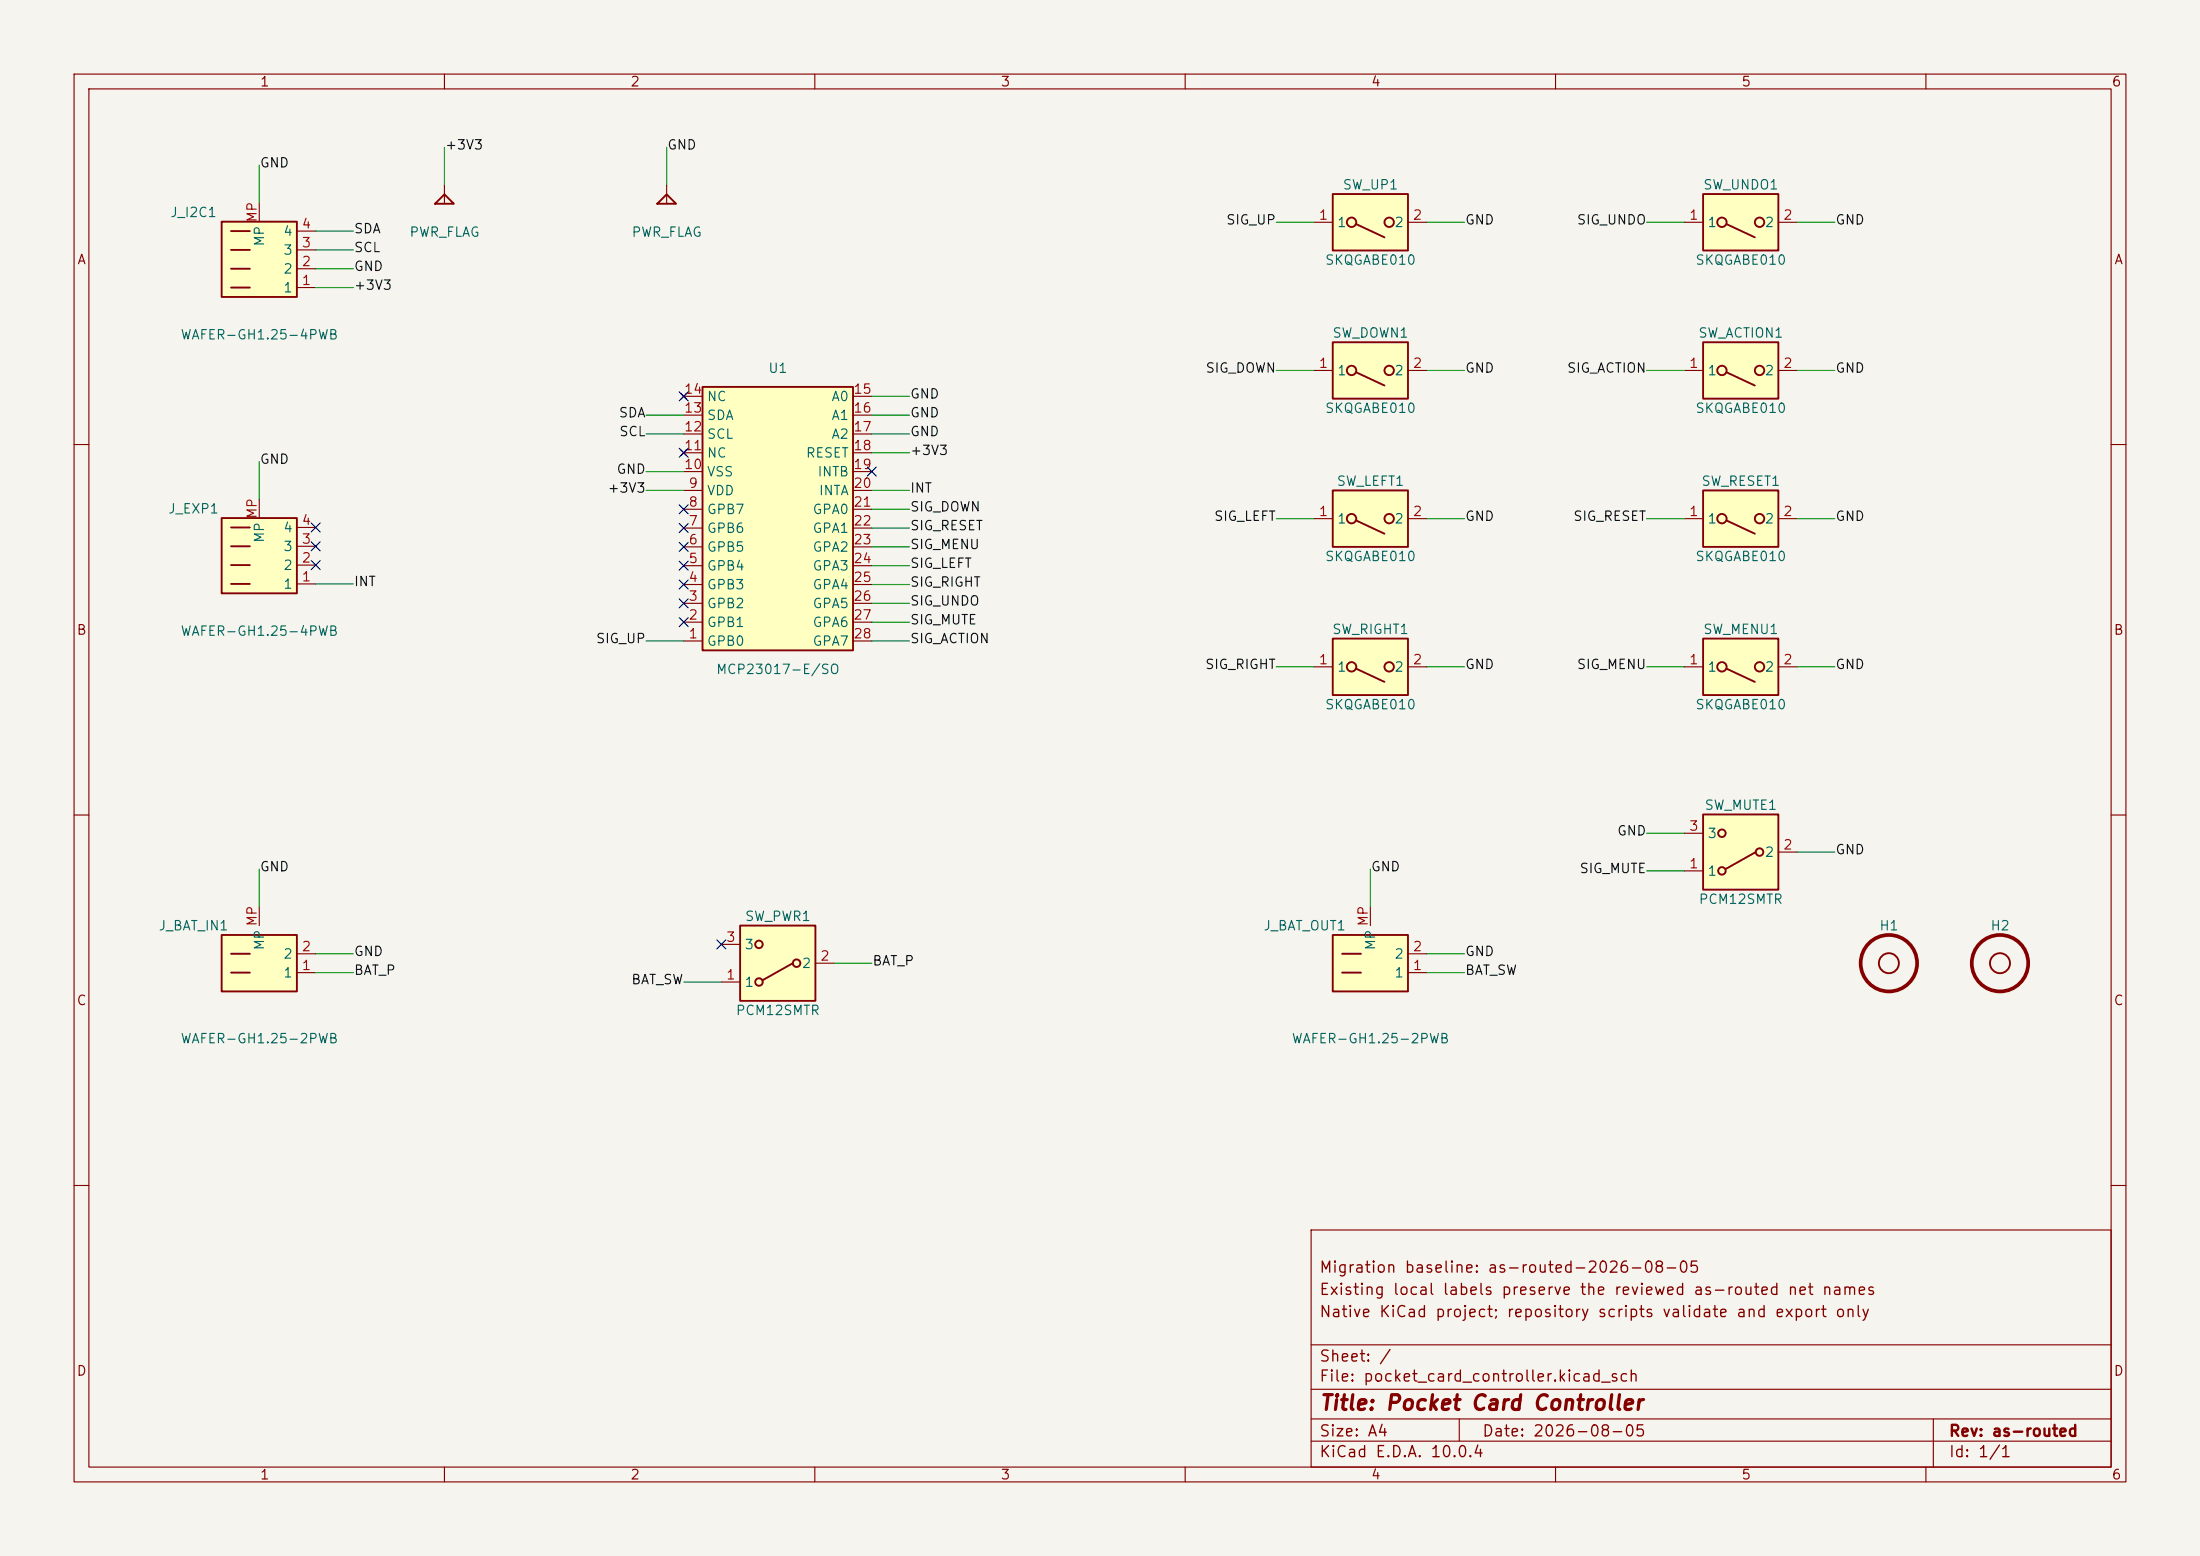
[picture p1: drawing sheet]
(kicad_sch
 (version 20260306)
 (generator "eeschema")
 (generator_version "10.0")
 (paper "A4")
 (title_block
  (title "Pocket Card Controller")
  (date "2026-08-05")
  (rev "as-routed")
  (comment 1 "Deterministically generated from schematic/connectivity.json")
  (comment 2 "A4 landscape; local labels connect repeated net names")
  (comment 3 "Canonical revision: as-routed-2026-08-05"))
 (lib_symbols
  (symbol "PocketCard:JST2" (exclude_from_sim no) (in_bom yes) (on_board yes)
   (in_pos_files yes)
   (duplicate_pin_numbers_are_jumpers no)
   (property "Reference" "J" (at -8.89 -5.08 0) (show_name no) (do_not_autoplace no) (effects (font (size 1.27 1.27))))
   (property "Value" "JST2" (at 0 10.16 0) (show_name no) (do_not_autoplace no) (effects (font (size 1.27 1.27))))
   (property "Footprint" "" (at 0 0 0) (show_name no) (do_not_autoplace no) (hide yes) (effects (font (size 1.27 1.27))))
   (property "Datasheet" "" (at 0 0 0) (show_name no) (do_not_autoplace no) (hide yes) (effects (font (size 1.27 1.27))))
   (property "Description" "" (at 0 0 0) (show_name no) (do_not_autoplace no) (hide yes) (effects (font (size 1.27 1.27))))
   (symbol "JST2_0_1"
    (rectangle (start -5.08 -3.81) (end 5.08 3.81) (stroke (width 0.254) (type default)) (fill (type background)))
    (polyline (pts (xy -3.81 1.27) (xy -1.27 1.27)) (stroke (width 0.254) (type default)) (fill (type none)))
    (polyline (pts (xy -3.81 -1.27) (xy -1.27 -1.27)) (stroke (width 0.254) (type default)) (fill (type none))))
   (symbol "JST2_1_1"
    (pin passive line (at 7.62 -1.27 180) (length 2.54) (name "1" (effects (font (size 1.27 1.27)))) (number "1" (effects (font (size 1.27 1.27)))))
    (pin passive line (at 7.62 1.27 180) (length 2.54) (name "2" (effects (font (size 1.27 1.27)))) (number "2" (effects (font (size 1.27 1.27)))))
    (pin passive line (at 0 7.62 270) (length 2.54) (name "MP" (effects (font (size 1.27 1.27)))) (number "MP" (effects (font (size 1.27 1.27))))))
   (embedded_fonts no))
  (symbol "PocketCard:JST4" (exclude_from_sim no) (in_bom yes) (on_board yes)
   (in_pos_files yes)
   (duplicate_pin_numbers_are_jumpers no)
   (property "Reference" "J" (at -8.89 -6.35 0) (show_name no) (do_not_autoplace no) (effects (font (size 1.27 1.27))))
   (property "Value" "JST4" (at 0 10.16 0) (show_name no) (do_not_autoplace no) (effects (font (size 1.27 1.27))))
   (property "Footprint" "" (at 0 0 0) (show_name no) (do_not_autoplace no) (hide yes) (effects (font (size 1.27 1.27))))
   (property "Datasheet" "" (at 0 0 0) (show_name no) (do_not_autoplace no) (hide yes) (effects (font (size 1.27 1.27))))
   (property "Description" "" (at 0 0 0) (show_name no) (do_not_autoplace no) (hide yes) (effects (font (size 1.27 1.27))))
   (symbol "JST4_0_1"
    (rectangle (start -5.08 -5.08) (end 5.08 5.08) (stroke (width 0.254) (type default)) (fill (type background)))
    (polyline (pts (xy -3.81 3.81) (xy -1.27 3.81)) (stroke (width 0.254) (type default)) (fill (type none)))
    (polyline (pts (xy -3.81 1.27) (xy -1.27 1.27)) (stroke (width 0.254) (type default)) (fill (type none)))
    (polyline (pts (xy -3.81 -1.27) (xy -1.27 -1.27)) (stroke (width 0.254) (type default)) (fill (type none)))
    (polyline (pts (xy -3.81 -3.81) (xy -1.27 -3.81)) (stroke (width 0.254) (type default)) (fill (type none))))
   (symbol "JST4_1_1"
    (pin passive line (at 7.62 -3.81 180) (length 2.54) (name "1" (effects (font (size 1.27 1.27)))) (number "1" (effects (font (size 1.27 1.27)))))
    (pin passive line (at 7.62 -1.27 180) (length 2.54) (name "2" (effects (font (size 1.27 1.27)))) (number "2" (effects (font (size 1.27 1.27)))))
    (pin passive line (at 7.62 1.27 180) (length 2.54) (name "3" (effects (font (size 1.27 1.27)))) (number "3" (effects (font (size 1.27 1.27)))))
    (pin passive line (at 7.62 3.81 180) (length 2.54) (name "4" (effects (font (size 1.27 1.27)))) (number "4" (effects (font (size 1.27 1.27)))))
    (pin passive line (at 0 7.62 270) (length 2.54) (name "MP" (effects (font (size 1.27 1.27)))) (number "MP" (effects (font (size 1.27 1.27))))))
   (embedded_fonts no))
  (symbol "PocketCard:MCP23017" (exclude_from_sim no) (in_bom yes) (on_board yes)
   (in_pos_files yes)
   (duplicate_pin_numbers_are_jumpers no)
   (property "Reference" "U" (at 0 -20.32 0) (show_name no) (do_not_autoplace no) (effects (font (size 1.27 1.27))))
   (property "Value" "MCP23017" (at 0 20.32 0) (show_name no) (do_not_autoplace no) (effects (font (size 1.27 1.27))))
   (property "Footprint" "" (at 0 0 0) (show_name no) (do_not_autoplace no) (hide yes) (effects (font (size 1.27 1.27))))
   (property "Datasheet" "" (at 0 0 0) (show_name no) (do_not_autoplace no) (hide yes) (effects (font (size 1.27 1.27))))
   (property "Description" "" (at 0 0 0) (show_name no) (do_not_autoplace no) (hide yes) (effects (font (size 1.27 1.27))))
   (symbol "MCP23017_0_1"
    (rectangle (start -10.16 -17.78) (end 10.16 17.78) (stroke (width 0.254) (type default)) (fill (type background))))
   (symbol "MCP23017_1_1"
    (pin input line (at -12.7 -16.51 0) (length 2.54) (name "GPB0" (effects (font (size 1.27 1.27)))) (number "1" (effects (font (size 1.27 1.27)))))
    (pin input line (at -12.7 -13.97 0) (length 2.54) (name "GPB1" (effects (font (size 1.27 1.27)))) (number "2" (effects (font (size 1.27 1.27)))))
    (pin input line (at -12.7 -11.43 0) (length 2.54) (name "GPB2" (effects (font (size 1.27 1.27)))) (number "3" (effects (font (size 1.27 1.27)))))
    (pin input line (at -12.7 -8.89 0) (length 2.54) (name "GPB3" (effects (font (size 1.27 1.27)))) (number "4" (effects (font (size 1.27 1.27)))))
    (pin input line (at -12.7 -6.35 0) (length 2.54) (name "GPB4" (effects (font (size 1.27 1.27)))) (number "5" (effects (font (size 1.27 1.27)))))
    (pin input line (at -12.7 -3.81 0) (length 2.54) (name "GPB5" (effects (font (size 1.27 1.27)))) (number "6" (effects (font (size 1.27 1.27)))))
    (pin input line (at -12.7 -1.27 0) (length 2.54) (name "GPB6" (effects (font (size 1.27 1.27)))) (number "7" (effects (font (size 1.27 1.27)))))
    (pin input line (at -12.7 1.27 0) (length 2.54) (name "GPB7" (effects (font (size 1.27 1.27)))) (number "8" (effects (font (size 1.27 1.27)))))
    (pin power_in line (at -12.7 3.81 0) (length 2.54) (name "VDD" (effects (font (size 1.27 1.27)))) (number "9" (effects (font (size 1.27 1.27)))))
    (pin power_in line (at -12.7 6.35 0) (length 2.54) (name "VSS" (effects (font (size 1.27 1.27)))) (number "10" (effects (font (size 1.27 1.27)))))
    (pin no_connect line (at -12.7 8.89 0) (length 2.54) (name "NC" (effects (font (size 1.27 1.27)))) (number "11" (effects (font (size 1.27 1.27)))))
    (pin input line (at -12.7 11.43 0) (length 2.54) (name "SCL" (effects (font (size 1.27 1.27)))) (number "12" (effects (font (size 1.27 1.27)))))
    (pin open_collector line (at -12.7 13.97 0) (length 2.54) (name "SDA" (effects (font (size 1.27 1.27)))) (number "13" (effects (font (size 1.27 1.27)))))
    (pin no_connect line (at -12.7 16.51 0) (length 2.54) (name "NC" (effects (font (size 1.27 1.27)))) (number "14" (effects (font (size 1.27 1.27)))))
    (pin input line (at 12.7 16.51 180) (length 2.54) (name "A0" (effects (font (size 1.27 1.27)))) (number "15" (effects (font (size 1.27 1.27)))))
    (pin input line (at 12.7 13.97 180) (length 2.54) (name "A1" (effects (font (size 1.27 1.27)))) (number "16" (effects (font (size 1.27 1.27)))))
    (pin input line (at 12.7 11.43 180) (length 2.54) (name "A2" (effects (font (size 1.27 1.27)))) (number "17" (effects (font (size 1.27 1.27)))))
    (pin input line (at 12.7 8.89 180) (length 2.54) (name "RESET" (effects (font (size 1.27 1.27)))) (number "18" (effects (font (size 1.27 1.27)))))
    (pin open_collector line (at 12.7 6.35 180) (length 2.54) (name "INTB" (effects (font (size 1.27 1.27)))) (number "19" (effects (font (size 1.27 1.27)))))
    (pin open_collector line (at 12.7 3.81 180) (length 2.54) (name "INTA" (effects (font (size 1.27 1.27)))) (number "20" (effects (font (size 1.27 1.27)))))
    (pin input line (at 12.7 1.27 180) (length 2.54) (name "GPA0" (effects (font (size 1.27 1.27)))) (number "21" (effects (font (size 1.27 1.27)))))
    (pin input line (at 12.7 -1.27 180) (length 2.54) (name "GPA1" (effects (font (size 1.27 1.27)))) (number "22" (effects (font (size 1.27 1.27)))))
    (pin input line (at 12.7 -3.81 180) (length 2.54) (name "GPA2" (effects (font (size 1.27 1.27)))) (number "23" (effects (font (size 1.27 1.27)))))
    (pin input line (at 12.7 -6.35 180) (length 2.54) (name "GPA3" (effects (font (size 1.27 1.27)))) (number "24" (effects (font (size 1.27 1.27)))))
    (pin input line (at 12.7 -8.89 180) (length 2.54) (name "GPA4" (effects (font (size 1.27 1.27)))) (number "25" (effects (font (size 1.27 1.27)))))
    (pin input line (at 12.7 -11.43 180) (length 2.54) (name "GPA5" (effects (font (size 1.27 1.27)))) (number "26" (effects (font (size 1.27 1.27)))))
    (pin input line (at 12.7 -13.97 180) (length 2.54) (name "GPA6" (effects (font (size 1.27 1.27)))) (number "27" (effects (font (size 1.27 1.27)))))
    (pin input line (at 12.7 -16.51 180) (length 2.54) (name "GPA7" (effects (font (size 1.27 1.27)))) (number "28" (effects (font (size 1.27 1.27))))))
   (embedded_fonts no))
  (symbol "PocketCard:Mount" (exclude_from_sim yes) (in_bom no) (on_board yes)
   (in_pos_files yes)
   (duplicate_pin_numbers_are_jumpers no)
   (property "Reference" "H" (at 0 -5.08 0) (show_name no) (do_not_autoplace no) (effects (font (size 1.27 1.27))))
   (property "Value" "Mount" (at 0 5.08 0) (show_name no) (do_not_autoplace no) (effects (font (size 1.27 1.27))))
   (property "Footprint" "" (at 0 0 0) (show_name no) (do_not_autoplace no) (hide yes) (effects (font (size 1.27 1.27))))
   (property "Datasheet" "" (at 0 0 0) (show_name no) (do_not_autoplace no) (hide yes) (effects (font (size 1.27 1.27))))
   (property "Description" "" (at 0 0 0) (show_name no) (do_not_autoplace no) (hide yes) (effects (font (size 1.27 1.27))))
   (symbol "Mount_0_1"
    (circle (center 0 0) (radius 1.35) (stroke (width 0.254) (type default)) (fill (type none)))
    (circle (center 0 0) (radius 3.81) (stroke (width 0.5) (type default)) (fill (type none))))
   (embedded_fonts no))
  (symbol "PocketCard:PWR_FLAG"
   (pin_numbers (hide yes))
   (pin_names (hide yes)) (exclude_from_sim yes) (in_bom no) (on_board no)
   (in_pos_files yes)
   (duplicate_pin_numbers_are_jumpers no)
   (property "Reference" "#FLG" (at 0 -3.81 0) (show_name no) (do_not_autoplace no) (effects (font (size 1.27 1.27))))
   (property "Value" "PWR_FLAG" (at 0 3.81 0) (show_name no) (do_not_autoplace no) (effects (font (size 1.27 1.27))))
   (property "Footprint" "" (at 0 0 0) (show_name no) (do_not_autoplace no) (hide yes) (effects (font (size 1.27 1.27))))
   (property "Datasheet" "" (at 0 0 0) (show_name no) (do_not_autoplace no) (hide yes) (effects (font (size 1.27 1.27))))
   (property "Description" "" (at 0 0 0) (show_name no) (do_not_autoplace no) (hide yes) (effects (font (size 1.27 1.27))))
   (symbol "PWR_FLAG_0_1"
    (polyline (pts (xy -1.27 0) (xy 0 1.27) (xy 1.27 0) (xy -1.27 0)) (stroke (width 0.254) (type default)) (fill (type none))))
   (symbol "PWR_FLAG_1_1"
    (pin power_out line (at 0 2.54 270) (length 2.54) (name "pwr" (effects (font (size 1.27 1.27)))) (number "1" (effects (font (size 1.27 1.27))))))
   (embedded_fonts no))
  (symbol "PocketCard:SlideSPDT" (exclude_from_sim no) (in_bom yes) (on_board yes)
   (in_pos_files yes)
   (duplicate_pin_numbers_are_jumpers no)
   (property "Reference" "SW" (at 0 -6.35 0) (show_name no) (do_not_autoplace no) (effects (font (size 1.27 1.27))))
   (property "Value" "SlideSPDT" (at 0 6.35 0) (show_name no) (do_not_autoplace no) (effects (font (size 1.27 1.27))))
   (property "Footprint" "" (at 0 0 0) (show_name no) (do_not_autoplace no) (hide yes) (effects (font (size 1.27 1.27))))
   (property "Datasheet" "" (at 0 0 0) (show_name no) (do_not_autoplace no) (hide yes) (effects (font (size 1.27 1.27))))
   (property "Description" "" (at 0 0 0) (show_name no) (do_not_autoplace no) (hide yes) (effects (font (size 1.27 1.27))))
   (symbol "SlideSPDT_0_1"
    (rectangle (start -5.08 -5.08) (end 5.08 5.08) (stroke (width 0.254) (type default)) (fill (type background)))
    (circle (center -2.54 2.54) (radius 0.508) (stroke (width 0.254) (type default)) (fill (type none)))
    (circle (center -2.54 -2.54) (radius 0.508) (stroke (width 0.254) (type default)) (fill (type none)))
    (polyline (pts (xy 2.032 0) (xy -2.032 -2.286)) (stroke (width 0.254) (type default)) (fill (type none)))
    (circle (center 2.54 0) (radius 0.508) (stroke (width 0.254) (type default)) (fill (type none))))
   (symbol "SlideSPDT_1_1"
    (pin passive line (at -7.62 -2.54 0) (length 2.54) (name "1" (effects (font (size 1.27 1.27)))) (number "1" (effects (font (size 1.27 1.27)))))
    (pin passive line (at 7.62 0 180) (length 2.54) (name "2" (effects (font (size 1.27 1.27)))) (number "2" (effects (font (size 1.27 1.27)))))
    (pin passive line (at -7.62 2.54 0) (length 2.54) (name "3" (effects (font (size 1.27 1.27)))) (number "3" (effects (font (size 1.27 1.27))))))
   (embedded_fonts no))
  (symbol "PocketCard:Tact" (exclude_from_sim no) (in_bom yes) (on_board yes)
   (in_pos_files yes)
   (duplicate_pin_numbers_are_jumpers no)
   (property "Reference" "SW" (at 0 -5.08 0) (show_name no) (do_not_autoplace no) (effects (font (size 1.27 1.27))))
   (property "Value" "Tact" (at 0 5.08 0) (show_name no) (do_not_autoplace no) (effects (font (size 1.27 1.27))))
   (property "Footprint" "" (at 0 0 0) (show_name no) (do_not_autoplace no) (hide yes) (effects (font (size 1.27 1.27))))
   (property "Datasheet" "" (at 0 0 0) (show_name no) (do_not_autoplace no) (hide yes) (effects (font (size 1.27 1.27))))
   (property "Description" "" (at 0 0 0) (show_name no) (do_not_autoplace no) (hide yes) (effects (font (size 1.27 1.27))))
   (symbol "Tact_0_1"
    (rectangle (start -5.08 -3.81) (end 5.08 3.81) (stroke (width 0.254) (type default)) (fill (type background)))
    (circle (center -2.54 0) (radius 0.635) (stroke (width 0.254) (type default)) (fill (type none)))
    (polyline (pts (xy -1.905 -0.254) (xy 1.905 -2.032)) (stroke (width 0.254) (type default)) (fill (type none)))
    (circle (center 2.54 0) (radius 0.635) (stroke (width 0.254) (type default)) (fill (type none))))
   (symbol "Tact_1_1"
    (pin passive line (at -7.62 0 0) (length 2.54) (name "1" (effects (font (size 1.27 1.27)))) (number "1" (effects (font (size 1.27 1.27)))))
    (pin passive line (at 7.62 0 180) (length 2.54) (name "2" (effects (font (size 1.27 1.27)))) (number "2" (effects (font (size 1.27 1.27))))))
   (embedded_fonts no)))
 (no_connect
  (at 42.62 71.19))
 (no_connect
  (at 92.3 71.27))
 (no_connect
  (at 92.3 83.97))
 (no_connect
  (at 92.3 68.73))
 (no_connect
  (at 92.3 76.35))
 (no_connect
  (at 92.3 81.43))
 (no_connect
  (at 42.62 76.27))
 (no_connect
  (at 97.38 127.46))
 (no_connect
  (at 117.7 63.65))
 (no_connect
  (at 92.3 78.89))
 (no_connect
  (at 92.3 61.11))
 (no_connect
  (at 92.3 53.49))
 (no_connect
  (at 92.3 73.81))
 (no_connect
  (at 42.62 73.73))
 (wire
  (pts (xy 42.62 38.81) (xy 47.7 38.81))
  (stroke (width 0) (type default)))
 (wire
  (pts (xy 117.7 61.11) (xy 122.78 61.11))
  (stroke (width 0) (type default)))
 (wire
  (pts (xy 192.62 70) (xy 197.7 70))
  (stroke (width 0) (type default)))
 (wire
  (pts (xy 112.62 130) (xy 117.7 130))
  (stroke (width 0) (type default)))
 (wire
  (pts (xy 192.62 128.73) (xy 197.7 128.73))
  (stroke (width 0) (type default)))
 (wire
  (pts (xy 227.38 30) (xy 222.3 30))
  (stroke (width 0) (type default)))
 (wire
  (pts (xy 192.62 131.27) (xy 197.7 131.27))
  (stroke (width 0) (type default)))
 (wire
  (pts (xy 42.62 36.27) (xy 47.7 36.27))
  (stroke (width 0) (type default)))
 (wire
  (pts (xy 92.3 86.51) (xy 87.22 86.51))
  (stroke (width 0) (type default)))
 (wire
  (pts (xy 117.7 76.35) (xy 122.78 76.35))
  (stroke (width 0) (type default)))
 (wire
  (pts (xy 92.3 63.65) (xy 87.22 63.65))
  (stroke (width 0) (type default)))
 (wire
  (pts (xy 117.7 78.89) (xy 122.78 78.89))
  (stroke (width 0) (type default)))
 (wire
  (pts (xy 42.62 128.73) (xy 47.7 128.73))
  (stroke (width 0) (type default)))
 (wire
  (pts (xy 227.38 112.46) (xy 222.3 112.46))
  (stroke (width 0) (type default)))
 (wire
  (pts (xy 35 67.38) (xy 35 62.3))
  (stroke (width 0) (type default)))
 (wire
  (pts (xy 242.62 90) (xy 247.7 90))
  (stroke (width 0) (type default)))
 (wire
  (pts (xy 117.7 56.03) (xy 122.78 56.03))
  (stroke (width 0) (type default)))
 (wire
  (pts (xy 97.38 132.54) (xy 92.3 132.54))
  (stroke (width 0) (type default)))
 (wire
  (pts (xy 185 122.38) (xy 185 117.3))
  (stroke (width 0) (type default)))
 (wire
  (pts (xy 177.38 70) (xy 172.3 70))
  (stroke (width 0) (type default)))
 (wire
  (pts (xy 117.7 73.81) (xy 122.78 73.81))
  (stroke (width 0) (type default)))
 (wire
  (pts (xy 117.7 68.73) (xy 122.78 68.73))
  (stroke (width 0) (type default)))
 (wire
  (pts (xy 227.38 50) (xy 222.3 50))
  (stroke (width 0) (type default)))
 (wire
  (pts (xy 92.3 66.19) (xy 87.22 66.19))
  (stroke (width 0) (type default)))
 (wire
  (pts (xy 117.7 71.27) (xy 122.78 71.27))
  (stroke (width 0) (type default)))
 (wire
  (pts (xy 42.62 33.73) (xy 47.7 33.73))
  (stroke (width 0) (type default)))
 (wire
  (pts (xy 117.7 58.57) (xy 122.78 58.57))
  (stroke (width 0) (type default)))
 (wire
  (pts (xy 192.62 30) (xy 197.7 30))
  (stroke (width 0) (type default)))
 (wire
  (pts (xy 90 24.96) (xy 90 19.88))
  (stroke (width 0) (type default)))
 (wire
  (pts (xy 42.62 131.27) (xy 47.7 131.27))
  (stroke (width 0) (type default)))
 (wire
  (pts (xy 92.3 56.03) (xy 87.22 56.03))
  (stroke (width 0) (type default)))
 (wire
  (pts (xy 177.38 90) (xy 172.3 90))
  (stroke (width 0) (type default)))
 (wire
  (pts (xy 227.38 90) (xy 222.3 90))
  (stroke (width 0) (type default)))
 (wire
  (pts (xy 117.7 81.43) (xy 122.78 81.43))
  (stroke (width 0) (type default)))
 (wire
  (pts (xy 177.38 50) (xy 172.3 50))
  (stroke (width 0) (type default)))
 (wire
  (pts (xy 227.38 70) (xy 222.3 70))
  (stroke (width 0) (type default)))
 (wire
  (pts (xy 60 24.96) (xy 60 19.88))
  (stroke (width 0) (type default)))
 (wire
  (pts (xy 192.62 50) (xy 197.7 50))
  (stroke (width 0) (type default)))
 (wire
  (pts (xy 242.62 70) (xy 247.7 70))
  (stroke (width 0) (type default)))
 (wire
  (pts (xy 35 27.38) (xy 35 22.3))
  (stroke (width 0) (type default)))
 (wire
  (pts (xy 42.62 78.81) (xy 47.7 78.81))
  (stroke (width 0) (type default)))
 (wire
  (pts (xy 35 122.38) (xy 35 117.3))
  (stroke (width 0) (type default)))
 (wire
  (pts (xy 117.7 86.51) (xy 122.78 86.51))
  (stroke (width 0) (type default)))
 (wire
  (pts (xy 117.7 66.19) (xy 122.78 66.19))
  (stroke (width 0) (type default)))
 (wire
  (pts (xy 92.3 58.57) (xy 87.22 58.57))
  (stroke (width 0) (type default)))
 (wire
  (pts (xy 117.7 83.97) (xy 122.78 83.97))
  (stroke (width 0) (type default)))
 (wire
  (pts (xy 117.7 53.49) (xy 122.78 53.49))
  (stroke (width 0) (type default)))
 (wire
  (pts (xy 242.62 50) (xy 247.7 50))
  (stroke (width 0) (type default)))
 (wire
  (pts (xy 42.62 31.19) (xy 47.7 31.19))
  (stroke (width 0) (type default)))
 (wire
  (pts (xy 227.38 117.54) (xy 222.3 117.54))
  (stroke (width 0) (type default)))
 (wire
  (pts (xy 242.62 30) (xy 247.7 30))
  (stroke (width 0) (type default)))
 (wire
  (pts (xy 242.62 115) (xy 247.7 115))
  (stroke (width 0) (type default)))
 (wire
  (pts (xy 192.62 90) (xy 197.7 90))
  (stroke (width 0) (type default)))
 (wire
  (pts (xy 177.38 30) (xy 172.3 30))
  (stroke (width 0) (type default)))
 (label "GND"
  (at 247.7 115 0)
  (effects (font (size 1.27 1.27)) (justify left)))
 (label "BAT_SW"
  (at 197.7 131.27 0)
  (effects (font (size 1.27 1.27)) (justify left)))
 (label "SIG_UP"
  (at 87.22 86.51 180)
  (effects (font (size 1.27 1.27)) (justify right)))
 (label "GND"
  (at 47.7 36.27 0)
  (effects (font (size 1.27 1.27)) (justify left)))
 (label "GND"
  (at 35 117.3 0)
  (effects (font (size 1.27 1.27)) (justify left)))
 (label "SIG_UNDO"
  (at 122.78 81.43 0)
  (effects (font (size 1.27 1.27)) (justify left)))
 (label "GND"
  (at 185 117.3 0)
  (effects (font (size 1.27 1.27)) (justify left)))
 (label "GND"
  (at 197.7 30 0)
  (effects (font (size 1.27 1.27)) (justify left)))
 (label "SIG_MENU"
  (at 222.3 90 180)
  (effects (font (size 1.27 1.27)) (justify right)))
 (label "SIG_MUTE"
  (at 122.78 83.97 0)
  (effects (font (size 1.27 1.27)) (justify left)))
 (label "GND"
  (at 197.7 70 0)
  (effects (font (size 1.27 1.27)) (justify left)))
 (label "GND"
  (at 122.78 56.03 0)
  (effects (font (size 1.27 1.27)) (justify left)))
 (label "INT"
  (at 47.7 78.81 0)
  (effects (font (size 1.27 1.27)) (justify left)))
 (label "SIG_RIGHT"
  (at 172.3 90 180)
  (effects (font (size 1.27 1.27)) (justify right)))
 (label "SIG_DOWN"
  (at 172.3 50 180)
  (effects (font (size 1.27 1.27)) (justify right)))
 (label "GND"
  (at 122.78 53.49 0)
  (effects (font (size 1.27 1.27)) (justify left)))
 (label "GND"
  (at 197.7 50 0)
  (effects (font (size 1.27 1.27)) (justify left)))
 (label "SDA"
  (at 87.22 56.03 180)
  (effects (font (size 1.27 1.27)) (justify right)))
 (label "GND"
  (at 35 62.3 0)
  (effects (font (size 1.27 1.27)) (justify left)))
 (label "BAT_SW"
  (at 92.3 132.54 180)
  (effects (font (size 1.27 1.27)) (justify right)))
 (label "GND"
  (at 35 22.3 0)
  (effects (font (size 1.27 1.27)) (justify left)))
 (label "SIG_DOWN"
  (at 122.78 68.73 0)
  (effects (font (size 1.27 1.27)) (justify left)))
 (label "SIG_RESET"
  (at 122.78 71.27 0)
  (effects (font (size 1.27 1.27)) (justify left)))
 (label "SCL"
  (at 87.22 58.57 180)
  (effects (font (size 1.27 1.27)) (justify right)))
 (label "GND"
  (at 47.7 128.73 0)
  (effects (font (size 1.27 1.27)) (justify left)))
 (label "+3V3"
  (at 122.78 61.11 0)
  (effects (font (size 1.27 1.27)) (justify left)))
 (label "INT"
  (at 122.78 66.19 0)
  (effects (font (size 1.27 1.27)) (justify left)))
 (label "SIG_RIGHT"
  (at 122.78 78.89 0)
  (effects (font (size 1.27 1.27)) (justify left)))
 (label "SCL"
  (at 47.7 33.73 0)
  (effects (font (size 1.27 1.27)) (justify left)))
 (label "BAT_P"
  (at 117.7 130 0)
  (effects (font (size 1.27 1.27)) (justify left)))
 (label "SIG_MUTE"
  (at 222.3 117.54 180)
  (effects (font (size 1.27 1.27)) (justify right)))
 (label "GND"
  (at 197.7 90 0)
  (effects (font (size 1.27 1.27)) (justify left)))
 (label "GND"
  (at 197.7 128.73 0)
  (effects (font (size 1.27 1.27)) (justify left)))
 (label "+3V3"
  (at 87.22 66.19 180)
  (effects (font (size 1.27 1.27)) (justify right)))
 (label "+3V3"
  (at 47.7 38.81 0)
  (effects (font (size 1.27 1.27)) (justify left)))
 (label "SIG_UNDO"
  (at 222.3 30 180)
  (effects (font (size 1.27 1.27)) (justify right)))
 (label "GND"
  (at 247.7 30 0)
  (effects (font (size 1.27 1.27)) (justify left)))
 (label "BAT_P"
  (at 47.7 131.27 0)
  (effects (font (size 1.27 1.27)) (justify left)))
 (label "SIG_LEFT"
  (at 122.78 76.35 0)
  (effects (font (size 1.27 1.27)) (justify left)))
 (label "GND"
  (at 247.7 50 0)
  (effects (font (size 1.27 1.27)) (justify left)))
 (label "GND"
  (at 90 19.88 0)
  (effects (font (size 1.27 1.27)) (justify left)))
 (label "SIG_ACTION"
  (at 222.3 50 180)
  (effects (font (size 1.27 1.27)) (justify right)))
 (label "GND"
  (at 247.7 90 0)
  (effects (font (size 1.27 1.27)) (justify left)))
 (label "+3V3"
  (at 60 19.88 0)
  (effects (font (size 1.27 1.27)) (justify left)))
 (label "SIG_LEFT"
  (at 172.3 70 180)
  (effects (font (size 1.27 1.27)) (justify right)))
 (label "SIG_MENU"
  (at 122.78 73.81 0)
  (effects (font (size 1.27 1.27)) (justify left)))
 (label "GND"
  (at 222.3 112.46 180)
  (effects (font (size 1.27 1.27)) (justify right)))
 (label "GND"
  (at 247.7 70 0)
  (effects (font (size 1.27 1.27)) (justify left)))
 (label "SIG_RESET"
  (at 222.3 70 180)
  (effects (font (size 1.27 1.27)) (justify right)))
 (label "GND"
  (at 122.78 58.57 0)
  (effects (font (size 1.27 1.27)) (justify left)))
 (label "SIG_UP"
  (at 172.3 30 180)
  (effects (font (size 1.27 1.27)) (justify right)))
 (label "GND"
  (at 87.22 63.65 180)
  (effects (font (size 1.27 1.27)) (justify right)))
 (label "SIG_ACTION"
  (at 122.78 86.51 0)
  (effects (font (size 1.27 1.27)) (justify left)))
 (label "SDA"
  (at 47.7 31.19 0)
  (effects (font (size 1.27 1.27)) (justify left)))
 (symbol
  (lib_id "PocketCard:Mount")
  (at 270 130 0)
  (unit 1)
  (body_style 1)
  (exclude_from_sim yes)
  (in_bom no)
  (on_board yes)
  (in_pos_files yes)
  (dnp no)
  (property "Reference" "H2" (at 270 124.92 0) (show_name no) (do_not_autoplace no) (effects (font (size 1.27 1.27))))
  (property "Value" "MountingHole_2.7mm_M2.5" (at 270 135.08 0) (hide yes) (show_name no) (do_not_autoplace no) (effects (font (size 1.27 1.27))))
  (property "Footprint" "MountingHole:MountingHole_2.7mm_M2.5" (at 270 130 0) (hide yes) (show_name no) (do_not_autoplace no) (effects (font (size 1.27 1.27))))
  (property "Datasheet" "" (at 270 130 0) (hide yes) (show_name no) (do_not_autoplace no) (effects (font (size 1.27 1.27))))
  (property "Description" "" (at 270 130 0) (show_name no) (do_not_autoplace no) (effects (font (size 1.27 1.27)))))
 (symbol
  (lib_id "PocketCard:Tact")
  (at 185 30 0)
  (unit 1)
  (body_style 1)
  (exclude_from_sim no)
  (in_bom yes)
  (on_board yes)
  (in_pos_files yes)
  (dnp no)
  (property "Reference" "SW_UP1" (at 185 24.92 0) (show_name no) (do_not_autoplace no) (effects (font (size 1.27 1.27))))
  (property "Value" "SKQGABE010" (at 185 35.08 0) (show_name no) (do_not_autoplace no) (effects (font (size 1.27 1.27))))
  (property "Footprint" "Button_Switch_SMD:SW_SPST_SKQG_WithStem" (at 185 30 0) (hide yes) (show_name no) (do_not_autoplace no) (effects (font (size 1.27 1.27))))
  (property "Datasheet" "" (at 185 30 0) (hide yes) (show_name no) (do_not_autoplace no) (effects (font (size 1.27 1.27))))
  (property "Description" "" (at 185 30 0) (show_name no) (do_not_autoplace no) (effects (font (size 1.27 1.27))))
  (pin "1")
  (pin "2"))
 (symbol
  (lib_id "PocketCard:Tact")
  (at 235 50 0)
  (unit 1)
  (body_style 1)
  (exclude_from_sim no)
  (in_bom yes)
  (on_board yes)
  (in_pos_files yes)
  (dnp no)
  (property "Reference" "SW_ACTION1" (at 235 44.92 0) (show_name no) (do_not_autoplace no) (effects (font (size 1.27 1.27))))
  (property "Value" "SKQGABE010" (at 235 55.08 0) (show_name no) (do_not_autoplace no) (effects (font (size 1.27 1.27))))
  (property "Footprint" "Button_Switch_SMD:SW_SPST_SKQG_WithStem" (at 235 50 0) (hide yes) (show_name no) (do_not_autoplace no) (effects (font (size 1.27 1.27))))
  (property "Datasheet" "" (at 235 50 0) (hide yes) (show_name no) (do_not_autoplace no) (effects (font (size 1.27 1.27))))
  (property "Description" "" (at 235 50 0) (show_name no) (do_not_autoplace no) (effects (font (size 1.27 1.27))))
  (pin "1")
  (pin "2"))
 (symbol
  (lib_id "PocketCard:Tact")
  (at 235 70 0)
  (unit 1)
  (body_style 1)
  (exclude_from_sim no)
  (in_bom yes)
  (on_board yes)
  (in_pos_files yes)
  (dnp no)
  (property "Reference" "SW_RESET1" (at 235 64.92 0) (show_name no) (do_not_autoplace no) (effects (font (size 1.27 1.27))))
  (property "Value" "SKQGABE010" (at 235 75.08 0) (show_name no) (do_not_autoplace no) (effects (font (size 1.27 1.27))))
  (property "Footprint" "Button_Switch_SMD:SW_SPST_SKQG_WithStem" (at 235 70 0) (hide yes) (show_name no) (do_not_autoplace no) (effects (font (size 1.27 1.27))))
  (property "Datasheet" "" (at 235 70 0) (hide yes) (show_name no) (do_not_autoplace no) (effects (font (size 1.27 1.27))))
  (property "Description" "" (at 235 70 0) (show_name no) (do_not_autoplace no) (effects (font (size 1.27 1.27))))
  (pin "1")
  (pin "2"))
 (symbol
  (lib_id "PocketCard:Mount")
  (at 255 130 0)
  (unit 1)
  (body_style 1)
  (exclude_from_sim yes)
  (in_bom no)
  (on_board yes)
  (in_pos_files yes)
  (dnp no)
  (property "Reference" "H1" (at 255 124.92 0) (show_name no) (do_not_autoplace no) (effects (font (size 1.27 1.27))))
  (property "Value" "MountingHole_2.7mm_M2.5" (at 255 135.08 0) (hide yes) (show_name no) (do_not_autoplace no) (effects (font (size 1.27 1.27))))
  (property "Footprint" "MountingHole:MountingHole_2.7mm_M2.5" (at 255 130 0) (hide yes) (show_name no) (do_not_autoplace no) (effects (font (size 1.27 1.27))))
  (property "Datasheet" "" (at 255 130 0) (hide yes) (show_name no) (do_not_autoplace no) (effects (font (size 1.27 1.27))))
  (property "Description" "" (at 255 130 0) (show_name no) (do_not_autoplace no) (effects (font (size 1.27 1.27)))))
 (symbol
  (lib_id "PocketCard:SlideSPDT")
  (at 235 115 0)
  (unit 1)
  (body_style 1)
  (exclude_from_sim no)
  (in_bom yes)
  (on_board yes)
  (in_pos_files yes)
  (dnp no)
  (property "Reference" "SW_MUTE1" (at 235 108.65 0) (show_name no) (do_not_autoplace no) (effects (font (size 1.27 1.27))))
  (property "Value" "PCM12SMTR" (at 235 121.35 0) (show_name no) (do_not_autoplace no) (effects (font (size 1.27 1.27))))
  (property "Footprint" "Button_Switch_SMD:SW_SPDT_PCM12" (at 235 115 0) (hide yes) (show_name no) (do_not_autoplace no) (effects (font (size 1.27 1.27))))
  (property "Datasheet" "" (at 235 115 0) (hide yes) (show_name no) (do_not_autoplace no) (effects (font (size 1.27 1.27))))
  (property "Description" "" (at 235 115 0) (show_name no) (do_not_autoplace no) (effects (font (size 1.27 1.27))))
  (pin "1")
  (pin "2")
  (pin "3"))
 (symbol
  (lib_id "PocketCard:JST4")
  (at 35 75 0)
  (unit 1)
  (body_style 1)
  (exclude_from_sim no)
  (in_bom yes)
  (on_board yes)
  (in_pos_files yes)
  (dnp no)
  (property "Reference" "J_EXP1" (at 26.11 68.65 0) (show_name no) (do_not_autoplace no) (effects (font (size 1.27 1.27))))
  (property "Value" "WAFER-GH1.25-4PWB" (at 35 85.16 0) (show_name no) (do_not_autoplace no) (effects (font (size 1.27 1.27))))
  (property "Footprint" "Connector_JST:JST_GH_SM04B-GHS-TB_1x04-1MP_P1.25mm_Horizontal" (at 35 75 0) (hide yes) (show_name no) (do_not_autoplace no) (effects (font (size 1.27 1.27))))
  (property "Datasheet" "" (at 35 75 0) (hide yes) (show_name no) (do_not_autoplace no) (effects (font (size 1.27 1.27))))
  (property "Description" "" (at 35 75 0) (show_name no) (do_not_autoplace no) (effects (font (size 1.27 1.27))))
  (property "NC Audit 2" "NC J_EXP1.2" (at 35 75 0) (hide yes) (show_name no) (do_not_autoplace no) (effects (font (size 1.27 1.27))))
  (property "NC Audit 3" "NC J_EXP1.3" (at 35 75 0) (hide yes) (show_name no) (do_not_autoplace no) (effects (font (size 1.27 1.27))))
  (property "NC Audit 4" "NC J_EXP1.4" (at 35 75 0) (hide yes) (show_name no) (do_not_autoplace no) (effects (font (size 1.27 1.27))))
  (pin "1")
  (pin "2")
  (pin "3")
  (pin "4")
  (pin "MP"))
 (symbol
  (lib_id "PocketCard:Tact")
  (at 235 30 0)
  (unit 1)
  (body_style 1)
  (exclude_from_sim no)
  (in_bom yes)
  (on_board yes)
  (in_pos_files yes)
  (dnp no)
  (property "Reference" "SW_UNDO1" (at 235 24.92 0) (show_name no) (do_not_autoplace no) (effects (font (size 1.27 1.27))))
  (property "Value" "SKQGABE010" (at 235 35.08 0) (show_name no) (do_not_autoplace no) (effects (font (size 1.27 1.27))))
  (property "Footprint" "Button_Switch_SMD:SW_SPST_SKQG_WithStem" (at 235 30 0) (hide yes) (show_name no) (do_not_autoplace no) (effects (font (size 1.27 1.27))))
  (property "Datasheet" "" (at 235 30 0) (hide yes) (show_name no) (do_not_autoplace no) (effects (font (size 1.27 1.27))))
  (property "Description" "" (at 235 30 0) (show_name no) (do_not_autoplace no) (effects (font (size 1.27 1.27))))
  (pin "1")
  (pin "2"))
 (symbol
  (lib_id "PocketCard:JST2")
  (at 185 130 0)
  (unit 1)
  (body_style 1)
  (exclude_from_sim no)
  (in_bom yes)
  (on_board yes)
  (in_pos_files yes)
  (dnp no)
  (property "Reference" "J_BAT_OUT1" (at 176.11 124.92 0) (show_name no) (do_not_autoplace no) (effects (font (size 1.27 1.27))))
  (property "Value" "WAFER-GH1.25-2PWB" (at 185 140.16 0) (show_name no) (do_not_autoplace no) (effects (font (size 1.27 1.27))))
  (property "Footprint" "Connector_JST:JST_GH_SM02B-GHS-TB_1x02-1MP_P1.25mm_Horizontal" (at 185 130 0) (hide yes) (show_name no) (do_not_autoplace no) (effects (font (size 1.27 1.27))))
  (property "Datasheet" "" (at 185 130 0) (hide yes) (show_name no) (do_not_autoplace no) (effects (font (size 1.27 1.27))))
  (property "Description" "" (at 185 130 0) (show_name no) (do_not_autoplace no) (effects (font (size 1.27 1.27))))
  (pin "1")
  (pin "2")
  (pin "MP"))
 (symbol
  (lib_id "PocketCard:Tact")
  (at 185 50 0)
  (unit 1)
  (body_style 1)
  (exclude_from_sim no)
  (in_bom yes)
  (on_board yes)
  (in_pos_files yes)
  (dnp no)
  (property "Reference" "SW_DOWN1" (at 185 44.92 0) (show_name no) (do_not_autoplace no) (effects (font (size 1.27 1.27))))
  (property "Value" "SKQGABE010" (at 185 55.08 0) (show_name no) (do_not_autoplace no) (effects (font (size 1.27 1.27))))
  (property "Footprint" "Button_Switch_SMD:SW_SPST_SKQG_WithStem" (at 185 50 0) (hide yes) (show_name no) (do_not_autoplace no) (effects (font (size 1.27 1.27))))
  (property "Datasheet" "" (at 185 50 0) (hide yes) (show_name no) (do_not_autoplace no) (effects (font (size 1.27 1.27))))
  (property "Description" "" (at 185 50 0) (show_name no) (do_not_autoplace no) (effects (font (size 1.27 1.27))))
  (pin "1")
  (pin "2"))
 (symbol
  (lib_id "PocketCard:Tact")
  (at 185 70 0)
  (unit 1)
  (body_style 1)
  (exclude_from_sim no)
  (in_bom yes)
  (on_board yes)
  (in_pos_files yes)
  (dnp no)
  (property "Reference" "SW_LEFT1" (at 185 64.92 0) (show_name no) (do_not_autoplace no) (effects (font (size 1.27 1.27))))
  (property "Value" "SKQGABE010" (at 185 75.08 0) (show_name no) (do_not_autoplace no) (effects (font (size 1.27 1.27))))
  (property "Footprint" "Button_Switch_SMD:SW_SPST_SKQG_WithStem" (at 185 70 0) (hide yes) (show_name no) (do_not_autoplace no) (effects (font (size 1.27 1.27))))
  (property "Datasheet" "" (at 185 70 0) (hide yes) (show_name no) (do_not_autoplace no) (effects (font (size 1.27 1.27))))
  (property "Description" "" (at 185 70 0) (show_name no) (do_not_autoplace no) (effects (font (size 1.27 1.27))))
  (pin "1")
  (pin "2"))
 (symbol
  (lib_id "PocketCard:SlideSPDT")
  (at 105 130 0)
  (unit 1)
  (body_style 1)
  (exclude_from_sim no)
  (in_bom yes)
  (on_board yes)
  (in_pos_files yes)
  (dnp no)
  (property "Reference" "SW_PWR1" (at 105 123.65 0) (show_name no) (do_not_autoplace no) (effects (font (size 1.27 1.27))))
  (property "Value" "PCM12SMTR" (at 105 136.35 0) (show_name no) (do_not_autoplace no) (effects (font (size 1.27 1.27))))
  (property "Footprint" "Button_Switch_SMD:SW_SPDT_PCM12" (at 105 130 0) (hide yes) (show_name no) (do_not_autoplace no) (effects (font (size 1.27 1.27))))
  (property "Datasheet" "" (at 105 130 0) (hide yes) (show_name no) (do_not_autoplace no) (effects (font (size 1.27 1.27))))
  (property "Description" "" (at 105 130 0) (show_name no) (do_not_autoplace no) (effects (font (size 1.27 1.27))))
  (property "NC Audit 3" "NC SW_PWR1.3" (at 105 130 0) (hide yes) (show_name no) (do_not_autoplace no) (effects (font (size 1.27 1.27))))
  (pin "1")
  (pin "2")
  (pin "3"))
 (symbol
  (lib_id "PocketCard:Tact")
  (at 235 90 0)
  (unit 1)
  (body_style 1)
  (exclude_from_sim no)
  (in_bom yes)
  (on_board yes)
  (in_pos_files yes)
  (dnp no)
  (property "Reference" "SW_MENU1" (at 235 84.92 0) (show_name no) (do_not_autoplace no) (effects (font (size 1.27 1.27))))
  (property "Value" "SKQGABE010" (at 235 95.08 0) (show_name no) (do_not_autoplace no) (effects (font (size 1.27 1.27))))
  (property "Footprint" "Button_Switch_SMD:SW_SPST_SKQG_WithStem" (at 235 90 0) (hide yes) (show_name no) (do_not_autoplace no) (effects (font (size 1.27 1.27))))
  (property "Datasheet" "" (at 235 90 0) (hide yes) (show_name no) (do_not_autoplace no) (effects (font (size 1.27 1.27))))
  (property "Description" "" (at 235 90 0) (show_name no) (do_not_autoplace no) (effects (font (size 1.27 1.27))))
  (pin "1")
  (pin "2"))
 (symbol
  (lib_id "PocketCard:JST4")
  (at 35 35 0)
  (unit 1)
  (body_style 1)
  (exclude_from_sim no)
  (in_bom yes)
  (on_board yes)
  (in_pos_files yes)
  (dnp no)
  (property "Reference" "J_I2C1" (at 26.11 28.65 0) (show_name no) (do_not_autoplace no) (effects (font (size 1.27 1.27))))
  (property "Value" "WAFER-GH1.25-4PWB" (at 35 45.16 0) (show_name no) (do_not_autoplace no) (effects (font (size 1.27 1.27))))
  (property "Footprint" "Connector_JST:JST_GH_SM04B-GHS-TB_1x04-1MP_P1.25mm_Horizontal" (at 35 35 0) (hide yes) (show_name no) (do_not_autoplace no) (effects (font (size 1.27 1.27))))
  (property "Datasheet" "" (at 35 35 0) (hide yes) (show_name no) (do_not_autoplace no) (effects (font (size 1.27 1.27))))
  (property "Description" "" (at 35 35 0) (show_name no) (do_not_autoplace no) (effects (font (size 1.27 1.27))))
  (pin "1")
  (pin "2")
  (pin "3")
  (pin "4")
  (pin "MP"))
 (symbol
  (lib_id "PocketCard:JST2")
  (at 35 130 0)
  (unit 1)
  (body_style 1)
  (exclude_from_sim no)
  (in_bom yes)
  (on_board yes)
  (in_pos_files yes)
  (dnp no)
  (property "Reference" "J_BAT_IN1" (at 26.11 124.92 0) (show_name no) (do_not_autoplace no) (effects (font (size 1.27 1.27))))
  (property "Value" "WAFER-GH1.25-2PWB" (at 35 140.16 0) (show_name no) (do_not_autoplace no) (effects (font (size 1.27 1.27))))
  (property "Footprint" "Connector_JST:JST_GH_SM02B-GHS-TB_1x02-1MP_P1.25mm_Horizontal" (at 35 130 0) (hide yes) (show_name no) (do_not_autoplace no) (effects (font (size 1.27 1.27))))
  (property "Datasheet" "" (at 35 130 0) (hide yes) (show_name no) (do_not_autoplace no) (effects (font (size 1.27 1.27))))
  (property "Description" "" (at 35 130 0) (show_name no) (do_not_autoplace no) (effects (font (size 1.27 1.27))))
  (pin "1")
  (pin "2")
  (pin "MP"))
 (symbol
  (lib_id "PocketCard:Tact")
  (at 185 90 0)
  (unit 1)
  (body_style 1)
  (exclude_from_sim no)
  (in_bom yes)
  (on_board yes)
  (in_pos_files yes)
  (dnp no)
  (property "Reference" "SW_RIGHT1" (at 185 84.92 0) (show_name no) (do_not_autoplace no) (effects (font (size 1.27 1.27))))
  (property "Value" "SKQGABE010" (at 185 95.08 0) (show_name no) (do_not_autoplace no) (effects (font (size 1.27 1.27))))
  (property "Footprint" "Button_Switch_SMD:SW_SPST_SKQG_WithStem" (at 185 90 0) (hide yes) (show_name no) (do_not_autoplace no) (effects (font (size 1.27 1.27))))
  (property "Datasheet" "" (at 185 90 0) (hide yes) (show_name no) (do_not_autoplace no) (effects (font (size 1.27 1.27))))
  (property "Description" "" (at 185 90 0) (show_name no) (do_not_autoplace no) (effects (font (size 1.27 1.27))))
  (pin "1")
  (pin "2"))
 (symbol
  (lib_id "PocketCard:PWR_FLAG")
  (at 60 27.5 0)
  (unit 1)
  (body_style 1)
  (exclude_from_sim yes)
  (in_bom no)
  (on_board no)
  (in_pos_files yes)
  (dnp no)
  (property "Reference" "#FLG01" (at 60 23.69 0) (hide yes) (show_name no) (do_not_autoplace no) (effects (font (size 1.27 1.27))))
  (property "Value" "PWR_FLAG" (at 60 31.31 0) (show_name no) (do_not_autoplace no) (effects (font (size 1.27 1.27))))
  (property "Footprint" "" (at 60 27.5 0) (hide yes) (show_name no) (do_not_autoplace no) (effects (font (size 1.27 1.27))))
  (property "Datasheet" "" (at 60 27.5 0) (hide yes) (show_name no) (do_not_autoplace no) (effects (font (size 1.27 1.27))))
  (property "Description" "" (at 60 27.5 0) (show_name no) (do_not_autoplace no) (effects (font (size 1.27 1.27))))
  (pin "1"))
 (symbol
  (lib_id "PocketCard:MCP23017")
  (at 105 70 0)
  (unit 1)
  (body_style 1)
  (exclude_from_sim no)
  (in_bom yes)
  (on_board yes)
  (in_pos_files yes)
  (dnp no)
  (property "Reference" "U1" (at 105 49.68 0) (show_name no) (do_not_autoplace no) (effects (font (size 1.27 1.27))))
  (property "Value" "MCP23017-E/SO" (at 105 90.32 0) (show_name no) (do_not_autoplace no) (effects (font (size 1.27 1.27))))
  (property "Footprint" "Package_SO:SOIC-28W_7.5x17.9mm_P1.27mm" (at 105 70 0) (hide yes) (show_name no) (do_not_autoplace no) (effects (font (size 1.27 1.27))))
  (property "Datasheet" "" (at 105 70 0) (hide yes) (show_name no) (do_not_autoplace no) (effects (font (size 1.27 1.27))))
  (property "Description" "" (at 105 70 0) (show_name no) (do_not_autoplace no) (effects (font (size 1.27 1.27))))
  (property "NC Audit 2" "NC U1.2" (at 105 70 0) (hide yes) (show_name no) (do_not_autoplace no) (effects (font (size 1.27 1.27))))
  (property "NC Audit 3" "NC U1.3" (at 105 70 0) (hide yes) (show_name no) (do_not_autoplace no) (effects (font (size 1.27 1.27))))
  (property "NC Audit 4" "NC U1.4" (at 105 70 0) (hide yes) (show_name no) (do_not_autoplace no) (effects (font (size 1.27 1.27))))
  (property "NC Audit 5" "NC U1.5" (at 105 70 0) (hide yes) (show_name no) (do_not_autoplace no) (effects (font (size 1.27 1.27))))
  (property "NC Audit 6" "NC U1.6" (at 105 70 0) (hide yes) (show_name no) (do_not_autoplace no) (effects (font (size 1.27 1.27))))
  (property "NC Audit 7" "NC U1.7" (at 105 70 0) (hide yes) (show_name no) (do_not_autoplace no) (effects (font (size 1.27 1.27))))
  (property "NC Audit 8" "NC U1.8" (at 105 70 0) (hide yes) (show_name no) (do_not_autoplace no) (effects (font (size 1.27 1.27))))
  (property "NC Audit 11" "NC U1.11" (at 105 70 0) (hide yes) (show_name no) (do_not_autoplace no) (effects (font (size 1.27 1.27))))
  (property "NC Audit 14" "NC U1.14" (at 105 70 0) (hide yes) (show_name no) (do_not_autoplace no) (effects (font (size 1.27 1.27))))
  (property "NC Audit 19" "NC U1.19" (at 105 70 0) (hide yes) (show_name no) (do_not_autoplace no) (effects (font (size 1.27 1.27))))
  (pin "1")
  (pin "2")
  (pin "3")
  (pin "4")
  (pin "5")
  (pin "6")
  (pin "7")
  (pin "8")
  (pin "9")
  (pin "10")
  (pin "11")
  (pin "12")
  (pin "13")
  (pin "14")
  (pin "15")
  (pin "16")
  (pin "17")
  (pin "18")
  (pin "19")
  (pin "20")
  (pin "21")
  (pin "22")
  (pin "23")
  (pin "24")
  (pin "25")
  (pin "26")
  (pin "27")
  (pin "28"))
 (symbol
  (lib_id "PocketCard:PWR_FLAG")
  (at 90 27.5 0)
  (unit 1)
  (body_style 1)
  (exclude_from_sim yes)
  (in_bom no)
  (on_board no)
  (in_pos_files yes)
  (dnp no)
  (property "Reference" "#FLG02" (at 90 23.69 0) (hide yes) (show_name no) (do_not_autoplace no) (effects (font (size 1.27 1.27))))
  (property "Value" "PWR_FLAG" (at 90 31.31 0) (show_name no) (do_not_autoplace no) (effects (font (size 1.27 1.27))))
  (property "Footprint" "" (at 90 27.5 0) (hide yes) (show_name no) (do_not_autoplace no) (effects (font (size 1.27 1.27))))
  (property "Datasheet" "" (at 90 27.5 0) (hide yes) (show_name no) (do_not_autoplace no) (effects (font (size 1.27 1.27))))
  (property "Description" "" (at 90 27.5 0) (show_name no) (do_not_autoplace no) (effects (font (size 1.27 1.27))))
  (pin "1"))
 (sheet_instances
  (path ""
   (page "1")))
 (embedded_fonts no))
